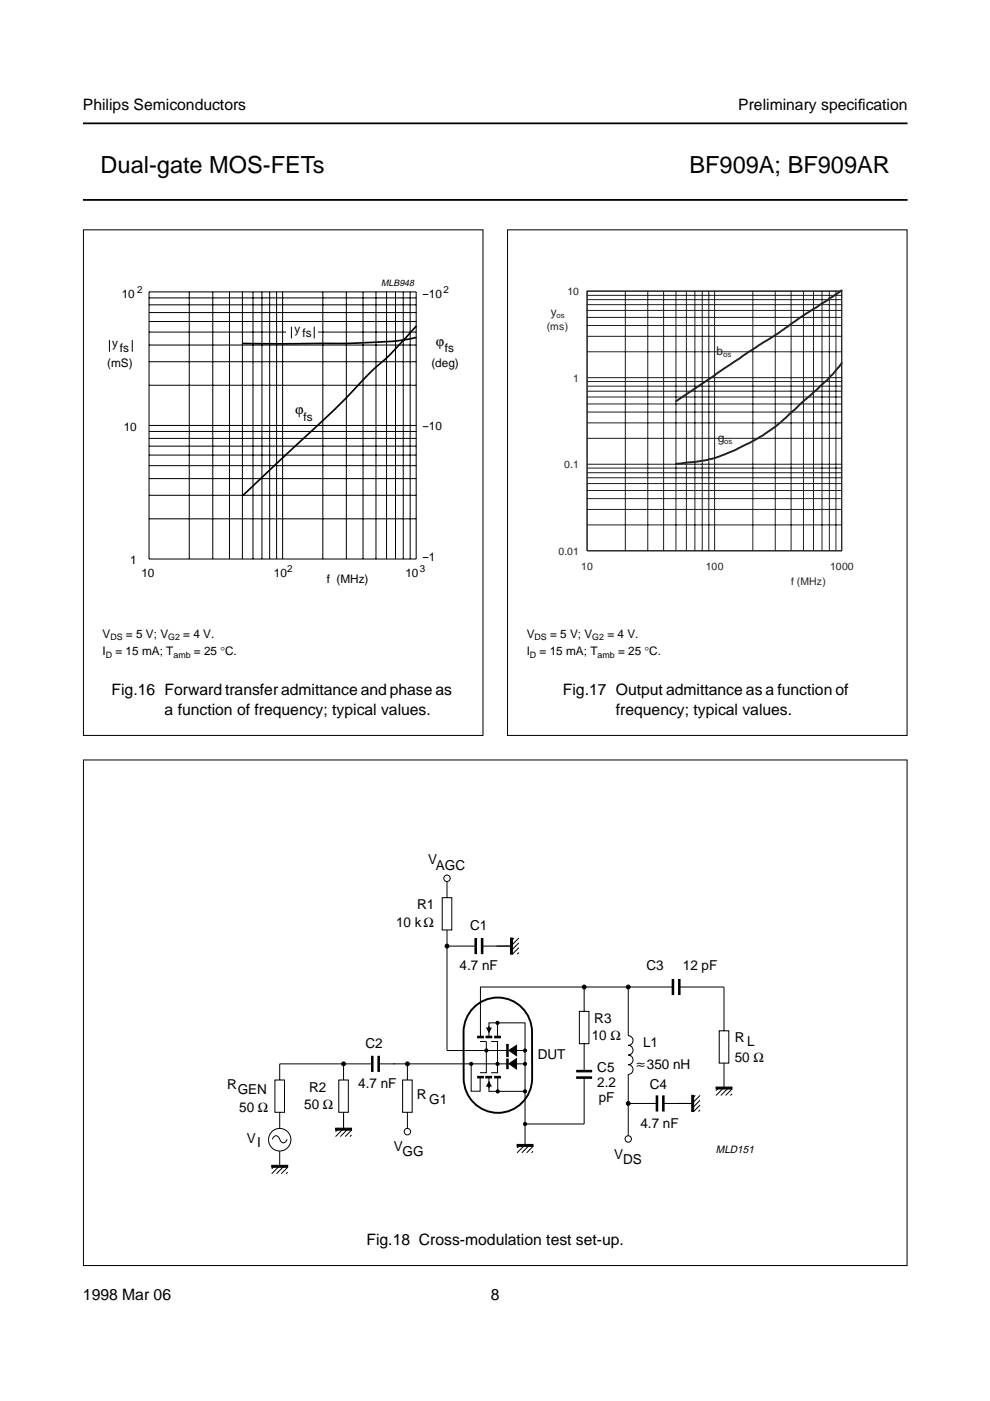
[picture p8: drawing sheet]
<svg xmlns="http://www.w3.org/2000/svg" width="210mm" height="297mm" viewBox="0 0 210 297" stroke-linecap="round" stroke-linejoin="round" font-family="sans-serif">
<path d="M17.6 26.2h174.8M17.6 42.4h174.8" fill="none" stroke="#000" stroke-width=".38"/>
<g fill="#fff">
<path d="M23.7 145.2h72.7v10.8h-72.7z" fill-rule="evenodd"/>
<path d="M21.8 133.6h77.4v8.2h-77.4z" fill-rule="evenodd"/>
</g>
<g fill="none" stroke="#000" stroke-width=".21">
<path d="M31.6 61.9h56.6v56.6h-56.6zM31.6 76.7h56.6M31.6 73.2h56.6M31.6 70.4h56.6M31.6 68.2h56.6M31.6 66.3h56.6M31.6 64.6h56.6M31.6 63.2h56.6M40.1 61.9v56.6M45.1 61.9v56.6M48.7 61.9v56.6M51.4 61.9v56.6"/>
<path d="M53.6 61.9v56.6M55.5 61.9v56.6M57.2 61.9v56.6M58.6 61.9v56.6M59.9 61.9v56.6M68.4 61.9v56.6M73.4 61.9v56.6M77 61.9v56.6M79.7 61.9v56.6M82 61.9v56.6M83.9 61.9v56.6M85.5 61.9v56.6"/>
<path d="M87 61.9v56.6M31.6 90.2h56.6M31.6 81.7h56.6M31.6 98.7h56.6M31.6 96.5h56.6M31.6 94.6h56.6M31.6 93h56.6M31.6 91.5h56.6M31.6 110h56.6M31.6 105h56.6M31.6 101.5h56.6"/>
</g>
<path d="M60.7 68.7h6.7v3.5h-6.7z" fill="#fff"/>
<path d="M17.7 48.7h84.7v107.2h-84.7zM23.2 72.1v2.5M28 72.1v2.5M61.8 69.3v2.5M66.6 69.3v2.5M89.6 62.4h1.2M89.6 90.5h1.2M89.6 118.2h1.2" fill="none" stroke="#000" stroke-width=".21"/>
<path d="M88.3 69.1l-5.8 6.3-4 3.6-7 7.3-20 18.8M88.3 71.5l-4.8 .9-9.1 .4h-22.9" fill="none" stroke="#000" stroke-width=".35"/>
<g fill="#fff">
<path d="M119.3 145.2h61.3v10.8h-61.3z" fill-rule="evenodd"/>
<path d="M111.7 133.6h77.4v6.9h-77.4z" fill-rule="evenodd"/>
</g>
<g fill="none" stroke="#231f20" stroke-width=".21">
<path d="M124.5 61.7h54v55.1h-54zM124.5 74.6h54M124.5 71.3h54M124.5 69h54M124.5 67.3h54M124.5 65.8h54M124.5 64.6h54M124.5 63.5h54M124.5 62.6h54M132.6 61.7v55.1M137.3 61.7v55.1M140.7 61.7v55.1"/>
<path d="M143.3 61.7v55.1M145.5 61.7v55.1M147.3 61.7v55.1M148.9 61.7v55.1M150.3 61.7v55.1M151.5 61.7v55.1M159.6 61.7v55.1M164.4 61.7v55.1M167.7 61.7v55.1M170.4 61.7v55.1M172.5 61.7v55.1M174.3 61.7v55.1"/>
<path d="M175.8 61.7v55.1M177.2 61.7v55.1M124.5 99.2h54M124.5 92.9h54M124.5 89.7h54M124.5 87.4h54M124.5 85.6h54M124.5 84.2h54M124.5 82.9h54M124.5 81.9h54M124.5 80.9h54M124.5 98.4h54"/>
<path d="M124.5 80.1h54M124.5 111.3h54M124.5 108h54M124.5 105.7h54M124.5 104h54M124.5 102.5h54M124.5 101.3h54M124.5 100.2h54"/>
</g>
<path d="M178.5 77a33.7 33.7 0 0 1-4.6 4.9l-3 2.7a65.7 65.7 0 0 1-9.2 7.8 53.5 53.5 0 0 1-11.7 5.1l-6.7 .8M178.5 61.6l-8.8 5.7-5.8 4.1-5.2 3.2-15.4 10.5" fill="none" stroke="#231f20" stroke-width=".41"/>
<path d="M107.6 48.7h84.7v107.2h-84.7z" fill="none" stroke="#000" stroke-width=".21"/>
<path d="M73.8 261.8h62.4v6.6h-62.4z" fill-rule="evenodd" fill="#fff"/>
<g fill="none" stroke="#000" stroke-width=".54">
<path d="M100.9 198.9v3.4M102.2 198.9v3.4M101.2 219.9h1.4M102.9 219.9h1.5M104.8 219.9h1.4M142.7 207.6v3.4M144 207.6v3.4M78.9 223.8v3.5M80.3 223.8v3.5M101.2 228.4h1.4M102.9 228.4h1.4M104.8 228.4h1.4"/>
<path d="M107.6 221.6v2.3M107.6 224.4v2.3M122.2 227.1h3.3M122.2 228.5h3.3M139.3 232.2v3.5M140.6 232.2v3.5"/>
</g>
<g fill="none" stroke="#000" stroke-width=".21">
<path d="M17.7 161.1h174.6v107.2h-174.6zM93.8 190.3h2v6.9h-2zM94.8 186.9v3.4M94.8 197.2v25.5h12.8M109 198.9l-.7 .7M110 198.9l-1.7 1.7h-6.1M110 199.9l-1.7 1.7M94.8 200.6h6.1M101.8 209.3h40.9M101.9 209.3v10.6M103.7 219.9v-3h7.6v25.8M105.5 216.9v3"/>
<path d="M110 200.9l-1.3 1.4M110 202l-.3 .3M122.8 214.4h2.1v6.9h-2.1zM123.9 209.3v5.1M133.2 209.3v10.3a1.03 1.03 0 0 1 1 1 1.03 1.03 0 0 1-1 1 1.03 1.03 0 0 1 1 1.1 1.03 1.03 0 0 1-1 1 1.03 1.03 0 0 1 1 1 1.03 1.03 0 0 1-1 1 1.03 1.03 0 0 1 1 1.1 1.03 1.03 0 0 1-1 1v13M144 209.3h9.5v9.3M152.5 218.6h2v6.8h-2zM58.3 229h2v6.8h-2zM59.3 235.8v3.5M71.8 229h2.1v6.8h-2.1zM71.8 239.3l-.7 .7M72.8 225.6v3.4"/>
<path d="M72.8 235.8v3.5l-1.7 1.7M73.9 239.3l-1.7 1.7M74.5 239.6l-1.3 1.4M78.9 225.6h-19.6v3.4M85.4 229h2v6.8h-2zM86.4 225.6v3.4M86.4 235.8v3.5M99.9 225.6v5.8h1.9v-3M101.8 220.8h1.3v6.6h-1.3M103.7 228.4v3h7.7M104.1 220.8h1.4v6.6h-1.4M105.5 228.4v3"/>
<path d="M107.6 225.6h-27.3M109.5 225.6h1.9M109.5 222.7h1.8M123.9 228.5v9.8h-12.6M123.9 221.3v5.8M133.2 234h6.1M147.4 232.2l-.7 .7M148.4 232.2l-1.7 1.8h-6.1M148.4 233.3l-1.7 1.7M148.4 234.3l-1.3 1.4M148.4 235.3l-.3 .4M152.5 230.5l-.7 .7"/>
<path d="M153.5 225.4v5.1l-1.7 1.8M154.5 230.5l-1.7 1.8M155.2 230.9l-1.4 1.4M155.2 231.9l-.3 .4M57.7 241.6a.81 .81 0 0 1 .9-.8 .81 .81 0 0 1 .7 .8 .77 .77 0 0 0 .8 .7 .77 .77 0 0 0 .8-.7M58.3 247.1l-.7 .7M59.3 244.1v3l-1.7 1.7M60.3 247.1l-1.7 1.7M61 247.5l-1.4 1.3M61 248.5l-.3 .3M74.5 240.6l-.3 .4M110.3 242.7l-.7 .7"/>
<path d="M111.3 242.7l-1.7 1.7M112.3 242.7l-1.7 1.7M113 243.1l-1.3 1.3M113 244.1l-.3 .3"/>
<circle cx="94.8" cy="186.2" r=".68"/>
<circle cx="86.4" cy="239.9" r=".68"/>
<circle cx="59.3" cy="241.6" r="2.38"/>
<circle cx="133.2" cy="241.5" r=".68"/>
</g>
<g fill="#000" stroke="#000" stroke-width=".21">
<path d="M108.2 198.9h.5v3.4h-.5zM103.2 218h.9l-.4 .8zM71.1 239.2h3.4v.4h-3.4zM103.7 229.4l.4 .9h-.9zM107.9 222.7l1.6-1.1v2.2zM107.9 225.5l1.6-1v2.2zM146.7 232.2h.4v3.5h-.4zM151.8 230.5h3.4v.4h-3.4zM57.6 247.1h3.4v.4h-3.4zM109.6 242.6h3.4v.5h-3.4z"/>
<circle cx="94.8" cy="200.6" r=".41"/>
<circle cx="105.5" cy="216.9" r=".34"/>
<circle cx="123.9" cy="209.3" r=".41"/>
<circle cx="133.2" cy="209.3" r=".41"/>
<circle cx="72.8" cy="225.6" r=".41"/>
<circle cx="86.4" cy="225.6" r=".41"/>
<circle cx="99.9" cy="225.6" r=".33"/>
<circle cx="103.1" cy="222.7" r=".33"/>
<circle cx="105.5" cy="225.6" r=".33"/>
<circle cx="105.5" cy="231.4" r=".34"/>
<circle cx="111.3" cy="222.7" r=".33"/>
<circle cx="111.3" cy="225.6" r=".33"/>
<circle cx="111.3" cy="231.4" r=".33"/>
<circle cx="111.3" cy="238.3" r=".33"/>
<circle cx="133.2" cy="234" r=".41"/>
</g>
<path d="M103.7 217.5v1.3M103.7 229.4v1.3" fill="none" stroke="#000" stroke-width=".26"/>
<path d="M100.8 213.3a7.3 7.3 0 0 1 7.8-1.1 7.3 7.3 0 0 1 4.2 6.6v9.8a7.3 7.3 0 0 1-7.2 7.3 7.3 7.3 0 0 1-7.3-7.3v-9.8a7.4 7.4 0 0 1 2.5-5.5z" fill="none" stroke="#000" stroke-width=".41"/>
<g font-size="5">
<text x="21.3" y="36.6">Dual-gate MOS-FETs</text>
<text x="146.2" y="36.6">BF909A; BF909AR</text>
</g>
<text font-size="3.4" x="134.9" y="226.6">≈</text>
<g font-size="3.3">
<text x="17.6" y="23.4">Philips Semiconductors</text>
<text x="156.5" y="23.4">Preliminary specif</text>
<text x="181.9" y="23.4">ication</text>
<text x="23.7" y="147.4">Fig.16 Forward transfer admittance and phase as</text>
<text x="119.3" y="147.4">Fig.17 Output admittance as a function of</text>
<text x="34.9" y="151.6">a function of frequency; typical values.</text>
<text x="130.6" y="151.6">frequency; typical values.</text>
<text x="77.7" y="264">Fig.18 Cross-modulation test set-up.</text>
<text x="17.6" y="275.6">1998 Mar 06</text>
<text x="104.1" y="275.6">8</text>
</g>
<g font-size="2.9">
<text x="92.4" y="73.4">ϕ</text>
<text x="62.6" y="87.8">ϕ</text>
<text x="90.8" y="183.2">V</text>
<text x="92.4" y="184.5">AGC</text>
<text x="84" y="196.5">10 kΩ</text>
<text x="88.4" y="192.7">R1</text>
<text x="99.7" y="197.2">C1</text>
<text x="97.4" y="205.7">4.7 nF</text>
<text x="137.1" y="205.7">C3</text>
<text x="144.8" y="205.7">12 pF</text>
<text x="125.5" y="220.6">10 Ω</text>
<text x="126" y="216.9">R3</text>
<text x="136.3" y="222">L1</text>
<text x="155.8" y="221">R</text>
<text x="158.4" y="221.7">L</text>
<text x="77.5" y="222.3">C2</text>
<text x="114" y="224.6">DUT</text>
<text x="126.6" y="227.4">C5</text>
<text x="137.1" y="226.6">350 nH</text>
<text x="155.8" y="225.1">50 Ω</text>
<text x="48.2" y="231">R</text>
<text x="50.4" y="231.9">GEN</text>
<text x="65.5" y="231.4">R2</text>
<text x="75.9" y="230.7">4.7 nF</text>
<text x="88.4" y="233">R</text>
<text x="91" y="234">G1</text>
<text x="126.6" y="230.6">2.2</text>
<text x="127" y="233.7">pF</text>
<text x="137.8" y="230.9">C4</text>
<text x="50.7" y="235.8">50 Ω</text>
<text x="64.5" y="235.1">50 Ω</text>
<text x="135.8" y="239.1">4.7 nF</text>
<text x="52.3" y="242.3">V</text>
<text x="54.5" y="243.3">I</text>
<text x="83.5" y="243.9">V</text>
<text x="85.4" y="245.2">GG</text>
<text x="130.2" y="245.6">V</text>
<text x="132.1" y="246.8">DS</text>
</g>
<g font-size="2.5">
<text x="25.8" y="63.2">10</text>
<text x="90.9" y="63.2">10</text>
<text x="62.5" y="70.7">y</text>
<text x="64.1" y="71.5">fs</text>
<text x="22.7" y="77.9">(mS)</text>
<text x="23.8" y="73.5">y</text>
<text x="25.4" y="74.6">fs</text>
<text x="91.5" y="77.7">(deg)</text>
<text x="94.3" y="74.5">fs</text>
<text x="64.4" y="89.2">fs</text>
<text x="26.2" y="91.3">10</text>
<text x="90.9" y="91.2">10</text>
<text x="27.6" y="119.6">1</text>
<text x="90.9" y="119">1</text>
<text x="30" y="122.3">10</text>
<text x="58.1" y="122.3">10</text>
<text x="69.3" y="123.5">f (MHz)</text>
<text x="86" y="122.3">10</text>
<text x="21.8" y="135.2">V</text>
<text x="26.7" y="135.2">= 5 V; V</text>
<text x="38.9" y="135.2">= 4 V.</text>
<text x="111.7" y="135.2">V</text>
<text x="116.6" y="135.2">= 5 V; V</text>
<text x="128.8" y="135.2">= 4 V.</text>
<text x="21.8" y="139">I</text>
<text x="24.5" y="139">= 15 mA; T</text>
<text x="41.1" y="139">= 25 °C.</text>
<text x="111.7" y="139">I</text>
<text x="114.4" y="139">= 15 mA; T</text>
<text x="131" y="139">= 25 °C.</text>
</g>
<g font-size="2.5" fill="#231f20">
<text x="116.8" y="67">y</text>
<text x="151.9" y="75.3">b</text>
<text x="152.2" y="93.8">g</text>
</g>
<g font-size="2.2" fill="#231f20">
<text x="120.3" y="62.6">10</text>
<text x="116" y="70">(ms)</text>
<text x="121.5" y="80.9">1</text>
<text x="119.6" y="99.3">0.1</text>
<text x="118.4" y="117.7">0.01</text>
<text x="123.2" y="120.9">10</text>
<text x="149.6" y="120.9">100</text>
<text x="167.7" y="124">f (MHz)</text>
<text x="176" y="120.9">1000</text>
</g>
<text font-size="2.2" x="151.8" y="244.4">MLD151</text>
<g font-size="2.1">
<text x="29.1" y="62.2">2</text>
<text x="94.1" y="62.2">2</text>
<text x="60.9" y="121.3">2</text>
<text x="89" y="121.3">3</text>
</g>
<g font-size="1.9">
<text x="80.8" y="60.7">MLB948</text>
<text x="23.4" y="135.7">DS</text>
<text x="35.7" y="135.7">G2</text>
<text x="113.3" y="135.7">DS</text>
<text x="125.6" y="135.7">G2</text>
<text x="22.4" y="139.4">D</text>
<text x="36.8" y="139.4">amb</text>
<text x="112.4" y="139.4">D</text>
<text x="126.7" y="139.4">amb</text>
</g>
<g font-size="1.6" fill="#231f20">
<text x="118" y="67.4">os</text>
<text x="153.3" y="75.7">os</text>
<text x="153.6" y="94.2">os</text>
</g>
</svg>
